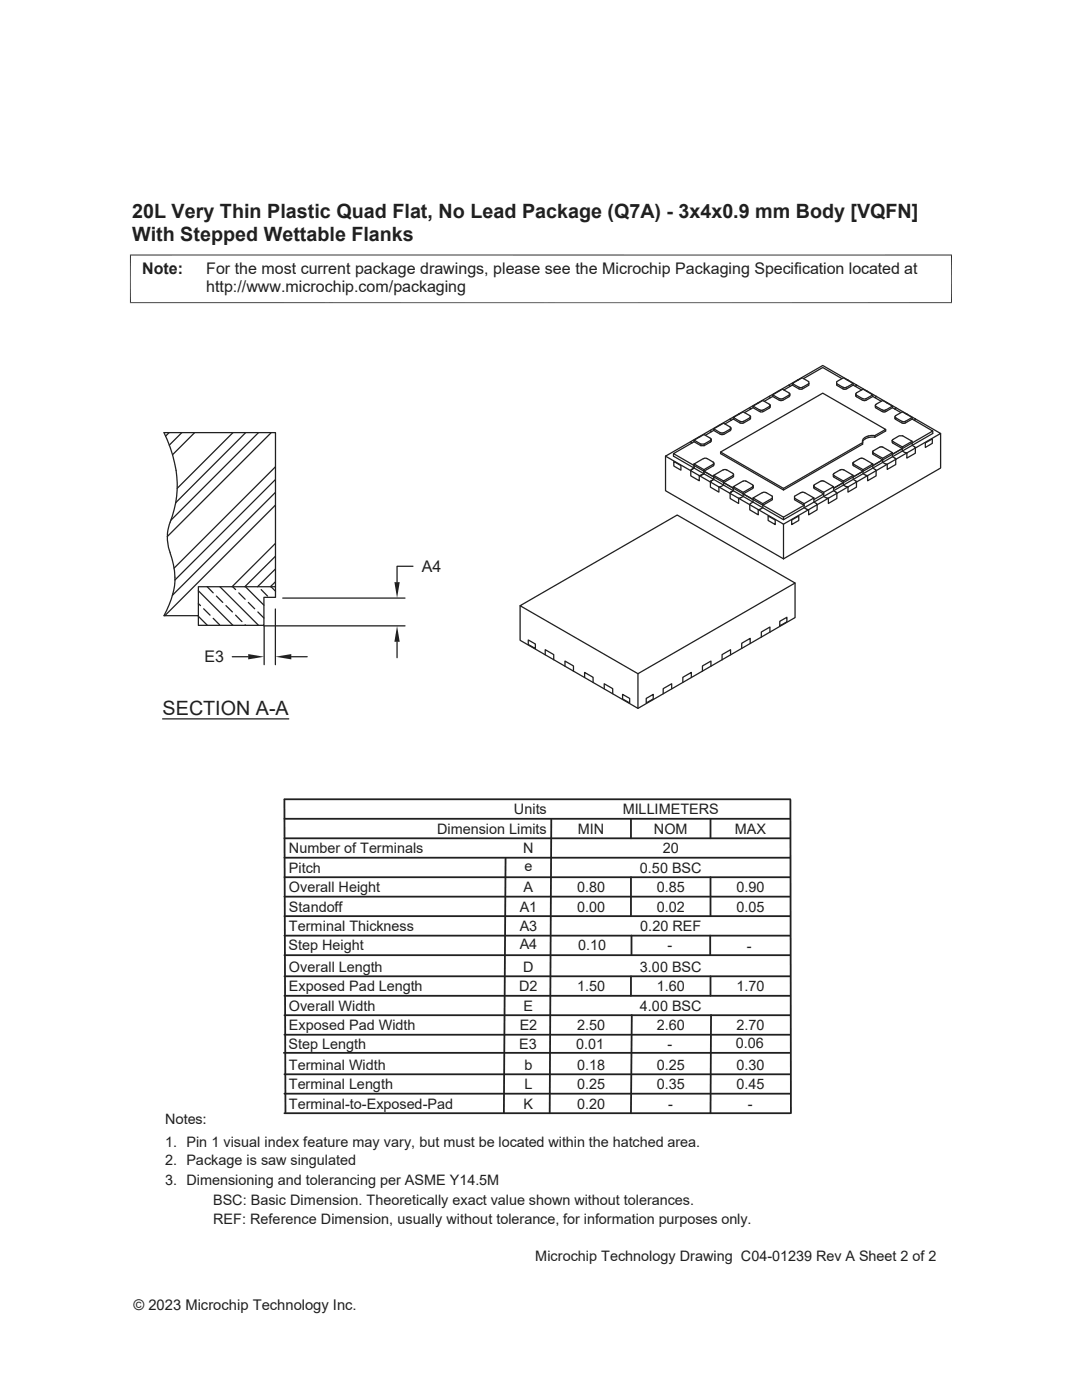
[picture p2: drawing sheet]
<svg xmlns="http://www.w3.org/2000/svg" width="216mm" height="279mm" viewBox="0 0 216 279" stroke-linecap="round" stroke-linejoin="round" font-family="sans-serif">
<g fill="none" stroke="#231f20" stroke-width=".25">
<path d="M153.5 79.1l.2 .3M154.2 78.8v.3M155.2 78.1h.2M155.5 79.5l.1 .1M156.1 79.9h-.6l-1.3-.8-1.7 1M156.1 79.6h-.5M156.3 79.5l-.2 .1M157.4 76.8l.3 .3M157.6 78.6l-.2-.2-1.3-.7-1.9 1.1 1.3 .7M157.6 78.6l-1.3 .9M157.6 78.6l-.1 .5-1.4 .8M158.1 76.5v.4"/>
<path d="M159.1 75.8h.2M159.4 77.6l-1.3-.7-1.7 .9M159.4 77.3h.2M159.4 77.6h.2M159.6 77.7h.4M160.1 77.3h-.5M160.1 77.6h-.1M160.3 75.6l3.9-2.3 3.8 2.3M161.4 76.6l-1.2 .7M161.4 76.6v-.4l-1.3-.8-2 1.1 1.3 .8M161.4 76.6v.3l-1.2 .7M166.9 76.6v.3l1.3 .7"/>
<path d="M166.9 76.6v-.4l1.4-.8 1.9 1.1-1.2 .8M166.9 76.6l1.3 .7M168.2 77.6h.1M168.8 77.7h-.5M168.9 77.3l-.2 .1-.5-.1M169 77.6l1.2-.7 1.7 .9M169 77.6h-.2M169.1 75.8h.1M170.2 76.5v.4M170.8 78.6l.1 .6 1.4 .7h.6l1.3-.8 1.7 1M170.9 76.8h.1M170.9 76.8l-.2 .3"/>
<path d="M172.1 79.5l.2 .1M172.3 79.6h.4M172.8 79.5l-.1 .1M172.9 79.5l1.3-.7-2-1.1-1.3 .7-.2 .2 1.4 .9M173 78.1h.1M174.2 78.8v.3M174.8 79.1l-.2 .3M33.7 86.3l-.7 .7M36.3 86.3l-2.5 2.5M38.8 86.3l-4.4 4.5M46.5 86.3l-11.1 11.2M49 86.3l-13.9 14"/>
<path d="M51.6 86.3l-17.5 17.5M54.1 86.3l-20.7 20.8M55 95.7l-20.1 20.1M55 93.2l-20.3 20.2M55 98.3l-20.6 20.5M132.8 91v6.9l23.5 13.6M132.8 91l23.5 13.6v6.9M132.8 91l31.4-18.1 23.5 13.6-31.4 18.1M134.5 92.1l1.4 .8v.9l-1.4-.8zM137.8 88.1l.3 .3M138.5 88.2l-4.1 2.3 21.9 12.7 4.1-2.4-1.9-1.1v-.3M138.5 92.6v.8l-.7 .5v1.1l1.7 .9v-1l.4-.1"/>
<path d="M138.5 87.8v.4M139.5 87.2h.2M139.8 88.6v.3M140.3 91.5l-1.8 1.1 2 1.1 1.8-1M140.5 93.7v.9l-.5 .2M140.5 91.5h-.1M140.5 88.6v.3M140.5 91.5h.4M140.9 91.5l1.5 .8 .1 .1-.2 .2M141.7 87.5l.2 .2M141.8 85.9v.1M141.8 87.5l-1.3-.8-2 1.1 1.3 .8h.7l1.4-.9"/>
<path d="M141.8 96.1v1.1l1.6 1v-1h.3M141.8 86l.2 .1M141.9 87.7l-.1 .5-1.3 .7h-.7l-1.3-.7M142.3 93l-1.8 1 1.9 1.2M142.4 85.9l-1.7 1M142.4 94.9v.8l-.6 .4M142.4 85.6v.3M142.5 92.4v.4l-.2 .2M143.4 84.9h.2M143.7 86.3l-1.3-.7 2-1.1 1.4 .9-.1 .2-1.2 .7M144.4 96v.8l-.7 .3M144.4 93.7l-.1 .1"/>
<path d="M144.4 93.7l.6 .1M144.5 86.3l-.5 .1-.3-.1M145 93.8l1.4 .9-2 1.3-2-1.1 1.9-1.1M145.7 83.6l.2 .3M145.8 85.7l-.1 .3-1.5 .7h-.4l-1.4-.8M145.8 85.4v.3M146.3 97.1v.8l-.6 .5v1.1l1.7 1v-1.1M146.3 83.3v.3M146.4 94.7l-.2 .6-1.8 1 1.9 1.2M147.4 82.6h.1M147.6 99.4h-.2M147.6 84.4l-1.3-.8-1.6 1"/>
<path d="M147.6 84.1h.2M147.6 84.4l.6 .1M147.8 99.3l-.2 .1M148.2 96.1l-1.9 1 2 1.2 1.8-1.1M148.2 84.1h-.4M148.3 98.3v.8l-.5 .3M148.3 96l-.1 .1M148.4 96h.4M148.4 84.4h-.1M148.8 96l1.3 .7M149.6 83.4l-1.3 .7M149.6 82.9l-1.3-.7-2 1.1 1.3 .8"/>
<path d="M149.6 83l.2 .2M149.6 81.3l.2 .3M149.8 83.2l-.1 .5-1.3 .7M149.8 81.6h.1M149.8 83.2l-.2 .2M150.1 97.5l-1.8 1.1 2 1.1M150.1 96.8l.2 .2-.2 .2M150.3 99.4v.8l-.5 .3M150.3 81v.4M150.3 99.4l2.1-1.2 .4 .1 1.3 .7v.4l-1.9 1.1zM150.3 97v.3l-.2 .2M151.3 80.4h.1"/>
<path d="M151.6 82.1l-1.3-.7-1.7 .9M151.6 82.1l.1 .1M151.7 82.2h.4M152.3 82.1l-.1 .1M153.5 81.1l-1.2 .7h-.7M153.5 81.4l-1.2 .7M153.7 80.9l-.2-.2-1.3-.8-1.9 1.1 1.3 .8M153.7 80.9l-.2 .2M153.7 80.9v.4l-.2 .1M154.1 99.4v.3l-1.9 1.1M156.3 97.5v.3M159.8 98.3l-1.3 .7v.4l1.9 1.1 2-1.1-2-1.1h-.6"/>
<path d="M162.4 97v.3l.1 .2M162.4 99.4v.8l.5 .3M162.5 97.5l1.9 1.1-2 1.1M162.5 96.8l-.1 .2M163.9 96l-1.4 .7M164.3 96h-.4M164.3 96l2 1.1-1.9 1.2-2-1.3M164.4 98.3v.8l.4 .3M164.9 99.3l.3 .1M165.2 99.4h.1M166.3 94.7v.4l.2 .1M166.3 94.7l.2 .2"/>
<path d="M166.3 97.1v.8l.6 .4M166.5 94.5l-.2 .2M166.9 98.3l.1 1.2-1.7 1v-1.1M167.6 93.8l-1.2 .7M168.3 96v.8l.5 .3M168.4 93.8l1.8 1.1-1.9 1.1-1.9-1.1M168.4 93.8l-.3-.1-.5 .1M168.8 97.1h.2M170.2 92.4l.1 .5 1.9 1.1-2 1.2M170.2 92.4l.2 .2M170.2 94.9v.8l.7 .4v1.1l-1.7 1v-1h-.2M171.7 91.5l-1.5 .9"/>
<path d="M172.1 88.3v.3l-15.8 9.2-12.5-7.3v-.3M172.1 91.5h-.4M172.1 91.5l2.1 1.1-2 1.1-1.8-1M172.2 93.7v.9l.9 .3M172.7 87.6l-.6 .6M173.1 94.9h.1M173.3 87.3l-.6 .3M174.1 90.2v.4l.2 .1M174.2 92.6v.8l.6 .5M174.3 90.7l1.8 1.1-1.9 1.1M174.6 86.9l2.1-1.2-12.5-7.2-20.4 11.7 12.5 7.3 15.8-9.2M174.6 87.3h-1.3"/>
<path d="M174.6 87a2.28 2.28 0 0 0-2.5 .9v.4M174.6 86.9v.3M174.7 80.9v.4l.1 .1M174.8 93.9v1.1l-1.7 .9v-1M174.8 93.9h.1M174.8 81.4l1.2 .7M175.5 89.3l-1.4 .9M175.5 89.3l.6-.1 2 1.1-2 1.2-2-1.3M176 81.8l-1.3-.9 1.4-1 2 1.1-1.3 .8M176 82.1l.2 .1M176.1 91.5v.8l.5 .3M176.6 82.2h-.4"/>
<path d="M176.6 82.2l1.5-.8 1.7 .9M176.6 92.5l.2 .1M176.7 85.7v.3l-2.1 1.2M176.8 81.8l-.3 .1-.5-.1M176.8 92.6h.2M176.9 80.4h.1M178 87.9v.4l.2 .2M178 87.9l.1 .1M178.1 90.3v.8l.6 .5v1.1l-1.7 1v-1M178.1 81v.4M178.1 88l.1 .1M178.2 87.7l1.2-.7h.7l1.9 1.1-2 1.1-1.8-1.1"/>
<path d="M178.2 88.5l1.8 1-1.9 1.2M178.2 87.7l-.2 .2M178.6 83.2l.1 .5 1.2 .7M178.6 81.6h-.1M178.7 81.3v.1M178.7 81.4l-.1 .2M178.8 83.4l1.3 .7M178.8 83l-.2 .2 .2 .2M178.8 82.9l1.2-.7 2 1.1-1.4 .8M180 89.2v.8l.7 .3M180.1 84.1h.4M180.7 84.4l-.5 .1-.3-.1"/>
<path d="M180.7 90.4h.2M180.8 82.6h.2M180.9 90.4h.1M182 88.1v.8l.6 .5M182 83.6l-1.3 .8M182 83.3v.3M182 83.6l4.1 2.4-19.8 11.5 2-1.2-1.9-1M182.6 89.4h.1M182.6 89.4v1l-1.6 1v-1M182.6 83.6h.1M182.6 83.6l-.2 .3M184.6 88.4l1.4-.8v.9l-1.4 .8z"/>
<path d="M186.1 86v.5l-29.8 17.2-21.9-12.7v-.5M187.7 86.5v6.9l-31.4 18.1M33.9 110.3a13.4 13.4 0 0 1-.6 11.5l-.6 1.1h6.9M34 110.3a8.5 8.5 0 0 1 0-6.1 20.8 20.8 0 0 0-.6-16.4l-.7-1.5h22.3v30.8M39.6 117.9l6.9 6.9M39.6 117.1h15.4v2.1h-2.3v5.6h-13.1zM41.3 117.1l1.2 1.2M43.2 119l1.3 1.2M43.9 117.1l7.7 7.7M46.4 117.1l.6 .6M47.6 118.3l1.3 1.3M49 117.1l3.7 3.7"/>
<path d="M52.1 117.7l1.3 1.3M54.1 117.1l.9 .9M55 108.4l-8.7 8.7M55 113.5l-3.6 3.6M55 111l-6.1 6.1M55 100.8l-22.1 22.1M55 116.1l-1 1M56.4 119.4h24.4M82.4 113h-3.2v3.2M149.8 100.5l-.2 .1v1.1l1.7 1v-1l.9-.4v-.8M153.3 103l1.4 .8v.9l-1.4-.8zM156.3 103.2v.5"/>
<path d="M158 103.8l1.4-.8v.9l-1.4 .8zM158.6 116.4v6.9l-31.3 18.1-23.5-13.6v-6.9M160.4 100.5v.8l.7 .4M162.9 100.5l.1 .2M163 100.7v1l-1.6 1v-1h-.3M163 100.7h.1M39.6 120.5l.4 .4M39.6 123l1.8 1.8M40.6 121.5l1.3 1.3M42.5 123.4l1.3 1.3M45.1 120.9l1.3 1.2M47 122.8l1.3 1.3"/>
<path d="M48.9 124.7l.1 .1M49.6 120.2l1.2 1.3M51.5 122.1l1.2 1.2M52.6 124.9h28.2M79.2 128.1v3.2M103.8 120.9l31.3-18.1 23.5 13.6-31.3 18.1zM105.4 127.7l1.4 .8v.9l-1.4-.8zM108.8 130.7v-1l1.7 .9v1.1M112.7 132.9v-1l1.7 1v1M116.6 135.2v-1l1.7 1v1M120.6 137.5v-1l1.7 .9v1.1M124.2 138.6l1.4 .8v.9l-1.4-.8z"/>
<path d="M127.3 134.5v6.9M128.9 139.4l1.4-.8v.9l-1.4 .8zM134 137.5v-1l-1.7 .9v1.1M137.9 135.2v-1l-1.6 1v1M141.9 132.9v-1l-1.7 1v1M145.8 130.7v-1l-1.7 .9v1.1M149.7 128.4v-1l-1.7 1v1M153.6 126.2v-1.1l-1.7 1v1M155.6 124l1.4-.8v.9l-1.4 .8zM32.4 143.5h25.2"/>
</g>
<path d="M26 50.8v9.7M189.9 50.8v9.7M190 50.9h-164.1M25.9 60.4h164.1" fill="none" stroke="#231f20" stroke-width=".2"/>
<g fill="#231f20">
<path d="M79.2 124.9l.6 3.2h-1.1z"/>
<path d="M78.7 116.2h1.1l-.6 3.2z"/>
</g>
<path d="M46.4 131.1h3.1M52.7 124.9v7.8M54.9 121.5v11.2M58.1 131.1h3.2" fill="none" stroke="#231f20" stroke-width=".25"/>
<g fill="#231f20">
<path d="M54.9 131.1l3.2-.6v1.1z"/>
<path d="M49.5 130.5l3.2 .6-3.2 .5z"/>
</g>
<g fill="none" stroke="#231f20" stroke-width=".36">
<path d="M56.7 159.5h101M56.7 159.6l.3 62.4M157.7 159.6l.1 62.6M56.7 178.9h101M56.7 175.1h101M56.7 171.2h101M56.7 167.3h101M56.7 163.4h101M100.9 171.3l-.4 50.9M110 163.5l-.3 58.7M125.9 163.4v3.9M125.9 175.1v7.7"/>
<path d="M141.8 163.4v3.9M141.8 175.1v7.7M56.7 194.8h101M56.7 186.7h101M56.7 182.8h101M56.7 198.7h101M56.7 190.6h101M125.9 194.8v3.9M126 186.7v3.9M141.7 186.7v3.9M141.8 194.8v3.9M56.6 210.1h101"/>
<path d="M56.7 214.4h101M56.7 202.6h101M56.7 206.5h101M56.7 218.3h101M126.1 202.6l-.2 19.6M141.9 202.6l-.1 19.6M56.7 222.2h101"/>
</g>
<g font-size="3.9" fill="#231f20">
<text x="26.4" y="43.5">20L Very Thin Plastic Quad Flat, No Lead Package (Q7A) - 3x4x0.9 mm Body [VQFN]</text>
<text x="26.4" y="48.1">With Stepped Wettable Flanks</text>
<text x="32.4" y="142.6">SECTION A-A</text>
</g>
<g font-size="3.2" fill="#231f20">
<text x="28.4" y="54.7">Note:</text>
<text x="41.1" y="58.3">http://www.microchip.com/packaging</text>
<text x="41.1" y="54.7">For the most current package drawings, please see the Microchip Packaging Specification located at</text>
<text x="84.2" y="114.2">A4</text>
<text x="40.8" y="132.2">E3</text>
</g>
<g font-size="2.9" fill="#231f20">
<text x="87.2" y="166.4">Dimension Limits</text>
<text x="102.6" y="162.5">Units</text>
<text x="115.3" y="166.4">MIN</text>
<text x="124.2" y="162.5">MILLIMETERS</text>
<text x="130.5" y="166.4">NOM</text>
<text x="146.6" y="166.4">MAX</text>
<text x="57.7" y="170.3">Number of Terminals</text>
<text x="104.4" y="170.3">N</text>
<text x="104.6" y="173.9">e</text>
<text x="132.2" y="170.3">20</text>
<text x="57.7" y="178">Overall Height</text>
<text x="57.7" y="174.2">Pitch</text>
<text x="104.5" y="178">A</text>
<text x="115.1" y="178">0.80</text>
<text x="127.7" y="174.2">0.50 BSC</text>
<text x="131" y="178">0.85</text>
<text x="146.9" y="178">0.90</text>
<text x="57.7" y="185.8">Terminal Thickness</text>
<text x="57.7" y="181.9">Standoff</text>
<text x="103.7" y="181.9">A1</text>
<text x="103.7" y="185.8">A3</text>
<text x="115.1" y="181.9">0.00</text>
<text x="127.8" y="185.8">0.20 REF</text>
<text x="131" y="181.9">0.02</text>
<text x="146.9" y="181.9">0.05</text>
<text x="57.6" y="189.6">Step Height</text>
<text x="103.7" y="189.5">A4</text>
<text x="115.4" y="189.7">0.10</text>
<text x="133.2" y="189.7">-</text>
<text x="149" y="189.8">-</text>
<text x="57.7" y="193.9">Overall Length</text>
<text x="57.7" y="197.8">Exposed Pad Length</text>
<text x="103.6" y="197.8">D2</text>
<text x="104.4" y="193.9">D</text>
<text x="115.1" y="197.8">1.50</text>
<text x="127.7" y="193.9">3.00 BSC</text>
<text x="131" y="197.8">1.60</text>
<text x="146.9" y="197.8">1.70</text>
<text x="57.7" y="201.7">Overall Width</text>
<text x="104.5" y="201.7">E</text>
<text x="127.7" y="201.7">4.00 BSC</text>
<text x="57.6" y="209.3">Step Length</text>
<text x="57.7" y="205.6">Exposed Pad Width</text>
<text x="103.6" y="209.4">E3</text>
<text x="103.7" y="205.6">E2</text>
<text x="114.9" y="209.3">0.01</text>
<text x="115.1" y="205.6">2.50</text>
<text x="131" y="205.6">2.60</text>
<text x="133.2" y="209.3">-</text>
<text x="146.8" y="209.1">0.06</text>
<text x="146.9" y="205.6">2.70</text>
<text x="57.7" y="213.5">Terminal Width</text>
<text x="104.6" y="213.5">b</text>
<text x="115.1" y="213.5">0.18</text>
<text x="131" y="213.5">0.25</text>
<text x="146.9" y="213.5">0.30</text>
<text x="57.7" y="217.4">Terminal Length</text>
<text x="57.7" y="221.3">Terminal-to-Exposed-Pad</text>
<text x="104.5" y="221.3">K</text>
<text x="104.6" y="217.4">L</text>
<text x="115.1" y="217.4">0.25</text>
<text x="115.1" y="221.3">0.20</text>
<text x="131" y="217.4">0.35</text>
<text x="133.4" y="221.3">-</text>
<text x="146.9" y="217.4">0.45</text>
<text x="149.2" y="221.3">-</text>
<text x="32.9" y="224.4">Notes:</text>
<text x="32.9" y="229">1. Pin 1 visual index feature may vary, but must be located within the hatched area.</text>
<text x="32.9" y="232.6">2. Package is saw singulated</text>
<text x="32.9" y="236.6">3. Dimensioning and tolerancing per ASME Y14.5M</text>
<text x="42.5" y="244.3">REF: Reference Dimension, usually without tolerance, for information purposes only.</text>
<text x="42.5" y="240.6">BSC: Basic Dimension. Theoretically exact value shown without tolerances.</text>
<text x="106.8" y="251.7">Microchip Technology Drawing C04-01239 Rev A Sheet 2 of 2</text>
<text x="26.6" y="261.3">© 2023 Microchip Technology Inc.</text>
</g>
</svg>
